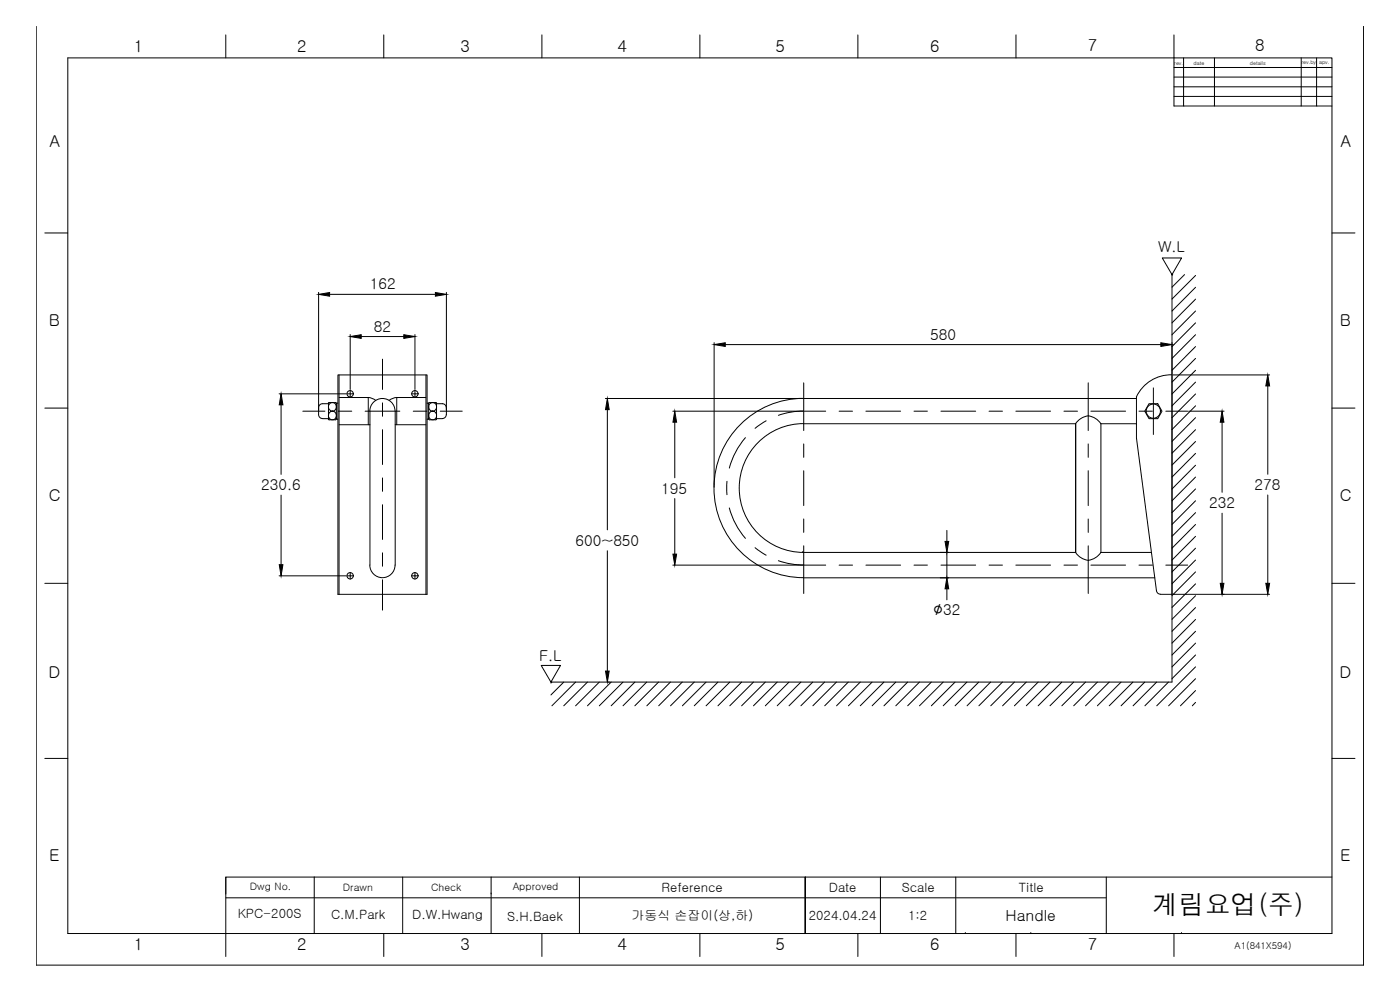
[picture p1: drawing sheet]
<svg xmlns="http://www.w3.org/2000/svg" width="420mm" height="297mm" viewBox="0 0 420 297" stroke-linecap="round" stroke-linejoin="round" font-family="sans-serif">
<!-- layer: FORM -->
<g fill="none" stroke="#000" stroke-width=".3">
<path d="M10.9 7.9v281.7h398.3v-281.7M20.3 17.4h379.4v262.7h-379.4zM67.8 10.5v6.9M115.2 10.5v6.9M162.6 10.5v6.9M210 10.5v6.9M257.5 10.5v6.9M304.9 10.5v6.9M352.3 10.5v21.3h47.4M355.2 17.4v14.4M364.5 17.4v14.4M390.5 17.4v14.4"/>
<path d="M395.1 17.4v14.4M352.3 20.2h47.4M352.3 23.1h47.4M352.3 26h47.4M352.3 28.9h47.4M13.4 69.9h6.9M399.7 69.9h6.9M13.4 122.4h6.9M399.7 122.4h6.9M13.4 175h6.9M399.7 175h6.9M13.4 227.6h6.9"/>
<path d="M399.7 227.6h6.9M67.8 263.2v5M67.8 269.4h264.2M94.3 263.2h-26.5v23.8M94.3 263.2h305.4M94.3 263.2v16.9M120.8 263.2v16.9M147.4 263.2v16.9M173.9 263.2v16.9M241.7 263.2v16.9v-16.9M241.7 263.2v16.9M264.2 263.2v16.9"/>
<path d="M286.8 263.2v16.9M332 263.2v16.9M115.2 280.1v6.9M162.6 280.1v6.9M210 280.1v6.9M257.5 280.1v6.9M289.7 280.1h.1M304.9 280.1v6.9M309.4 280.1h.1M352.3 280.1v6.9M354.6 280.1h.1"/>
</g>
<!-- layer: TEXT -->
<path d="M147.4 268.2h.1" fill="none" stroke="#000" stroke-width=".3"/>
<!-- layer: 0 -->
<g fill="none" stroke="#000" stroke-width=".3">
<path d="M101.4 112.5h26.8v65.8h-26.8zM101.8 112.5v65.8M101.8 119.3h8.7v8.1M110.5 119.2l1 .2 1.3 .7M119 119.2l-.9 .2-1.3 .7M127.8 112.5v65.8M127.8 119.3h-8.7v8.1M241.2 119.5a26.9 26.9 0 0 0-26.9 26.9 26.9 26.9 0 0 0 26.9 26.9M241.2 119.6h99.9M341 119.1a11.5 11.5 0 0 1 10.7-6.6v65.8h-3.4M341.1 119.1v12.3l6 45.9 .5 .8 .6 .2M98.5 125.7l.3 .3"/>
<path d="M98.6 121.1l-2.2 .1-.6 .4-.2 .7v2.1l.2 .7 .6 .4 2.2 .1M98.6 121v4.7M98.8 120.7l-.3 .3M98.8 120.8h1.9M99 121a1.38 1.38 0 0 0-.3 1.7 1.38 1.38 0 0 0 1.5 .8 1.29 1.29 0 0 1 .4 2.1 1.29 1.29 0 0 1-2.1-.5 1.29 1.29 0 0 1 1.3-1.7 1.26 1.26 0 0 0 1.1-1.7 1.26 1.26 0 0 0-1.9-.7zM100.7 120.7l.2 .3M100.9 125.7l-.2 .3h-1.9M100.9 125.5l.2 .2M101 121v4.7M101.2 125.8h.2M101.4 121l-.5 .2M101.8 127.4h9.2"/>
<path d="M111 123.4a3.8 3.8 0 0 1 3.8-3.8 3.8 3.8 0 0 1 3.8 3.8M111 123.4v46.2M118.6 123.4v46.2M118.6 127.4h9.2M128.2 125.8h.2M128.2 121h.2M128.4 121l.2 .2M128.6 121v4.7l.3 .3 2-.1 .1-4.9M128.6 125.5l-.2 .2M128.9 120.7l-.3 .3M128.9 120.8h1.9M128.9 121.2a1.42 1.42 0 0 0 0 1.6 1.42 1.42 0 0 0 1.4 .7 1.29 1.29 0 0 1 .5 2.1 1.29 1.29 0 0 1-2.2-.4 1.29 1.29 0 0 1 1.2-1.8 1.26 1.26 0 0 0 1.2-1.8 1.26 1.26 0 0 0-2.1-.4z"/>
<path d="M130.8 120.7l.2 .3M131 121.1l2.1 .1 .6 .4 .2 .7M133.9 124.4l-.2 .7-.6 .4-2.1 .1M134 122.3v2.1M241.2 127.1a19.3 19.3 0 0 0-19.3 19.3 19.3 19.3 0 0 0 19.3 19.3M241.2 127.1h81.6v38.6h-81.9M322.8 127.1a4.2 4.2 0 0 1 3.8-2.3 4.2 4.2 0 0 1 3.8 2.3M341.1 127.1h-10.7v38.6h15.2M344.8 121.1h2.7l1.2 2.3-1.2 2.2h-2.7l-1.2-2.2zM111 169.5a3.8 3.8 0 0 0 3.8 3.8 3.8 3.8 0 0 0 3.8-3.8M240.9 165.7h.1M241.2 173.4h105.4"/>
<path d="M322.8 165.7a4.2 4.2 0 0 0 3.8 2.4 4.2 4.2 0 0 0 3.8-2.4M165.3 204.7h186.4"/>
<circle cx="105.1" cy="118.1" r=".95"/>
<circle cx="124.5" cy="118.1" r=".95"/>
<circle cx="346.1" cy="123.4" r="2.14"/>
<circle cx="105.1" cy="172.8" r=".95"/>
<circle cx="124.5" cy="172.8" r=".95"/>
</g>
<!-- layer: center -->
<g fill="none" stroke="#000" stroke-width=".3">
<path d="M104.1 118.2h.8M105 118.2h.2M105.1 117.2v.8M105.1 118.1v.2M105.1 118.3v.9M105.3 118.2h.8M114.8 107.8v9.1M123.5 118.2h.8M124.4 118.2h.2M124.5 117.2v.8M124.5 118.1v.2M124.5 118.3v.9"/>
<path d="M124.7 118.2h.8M241.2 114.9v14.3M326.6 114.9v14.3M346.1 116.4v14M90.9 123.4h6.6M101.5 123.4h4.1M109.6 123.4h10.4M114.8 120.9v4M114.8 128.9v10.5M124 123.4h4M132.1 123.4h6.6M223.7 131.3a23.1 23.1 0 0 0-4.8 9.2"/>
<path d="M229.9 126.3l-3.3 2.2M241.2 133.2v4M247.8 123.4l-6.6-.1a23.1 23.1 0 0 0-7.6 1.3M251.8 123.4h4M259.9 123.4h10.4M274.3 123.4h4M282.4 123.4h10.4M296.8 123.4h4M304.9 123.4h10.4M319.3 123.4h4.1M326.6 133.2v4M327.4 123.4h10.4"/>
<path d="M341.8 123.4h4M349.9 123.4h6.5M114.8 143.4v4M114.8 151.4v10.5M218.2 144.4v4M218.9 152.4a23.1 23.1 0 0 0 4.8 9.1M241.2 141.2v10.5M241.2 155.7v4M326.6 141.2v10.5M326.6 155.7v4M104.1 172.8h.8M105 172.8h.2"/>
<path d="M105.1 171.8v.8M105.1 172.6v.3M105.1 172.9v.9M105.3 172.8h.8M114.8 165.9v4M114.8 174v9.1M123.5 172.8h.8M124.4 172.8h.2M124.5 171.8v.8M124.5 172.6v.3M124.5 172.9v.9M124.7 172.8h.8"/>
<path d="M226.6 164.3l3.3 2.3M233.6 168.2a23.1 23.1 0 0 0 7.6 1.3M241.2 169.6h6.6M241.2 163.8v14.3M251.8 169.6h4M259.9 169.6h10.4M274.3 169.6h4M282.4 169.6h10.4M296.8 169.6h4M304.9 169.6h10.4M319.3 169.6h4.1M326.6 163.8v14.3"/>
<path d="M327.4 169.6h10.4M341.8 169.6h4M349.9 169.6h6.5"/>
</g>
<!-- layer: HATCH -->
<g fill="none" stroke="#000" stroke-width=".3">
<path d="M351.9 82.4l-.2 .2M355.5 82.4l-3.8 3.8M358.8 82.6l-7.1 7.1M358.8 86.2l-7.1 7.1M358.8 89.8l-7.1 7.1M358.8 93.3l-7.1 7.1M358.8 96.9l-7.1 7.1M358.8 100.4l-7.1 7.1M358.8 104l-7.1 7.1M358.8 107.5l-7.1 7.2M358.8 111.1l-7.1 7.1M358.8 114.7l-7.1 7.1"/>
<path d="M358.8 118.2l-7.1 7.1M358.8 121.8l-7.1 7.1M358.8 125.3l-7.1 7.1M358.8 128.9l-7.1 7.1M358.8 132.5l-7.1 7M358.8 136l-7.1 7.1M358.8 139.6l-7.1 7.1M358.8 143.1l-7.1 7.2M358.8 146.7l-7.1 7.1M358.8 150.3l-7.1 7.1M358.8 153.8l-7.1 7.1M358.8 157.4l-7.1 7.1"/>
<path d="M358.8 160.9l-7.1 7.1M358.8 164.5l-7.1 7.1M358.8 168l-7.1 7.1M358.8 171.6l-7.1 7.1M358.8 175.2l-7.1 7.1M358.8 178.7l-7.1 7.1M358.8 182.3l-7.1 7.1M358.8 185.9l-7.1 7.1M358.8 189.4l-7.1 7.1M358.8 193l-7.1 7.1M358.8 196.5l-7.1 7.1M165.6 204.7l-.3 .2"/>
<path d="M169.2 204.7l-3.9 3.8M172.7 204.7l-7.1 7.1M176.3 204.7l-7.1 7.1M179.9 204.7l-7.2 7.1M183.4 204.7l-7.1 7.1M187 204.7l-7.1 7.1M190.5 204.7l-7.1 7.1M194.1 204.7l-7.1 7.1M197.6 204.7l-7.1 7.1M201.2 204.7l-7.1 7.1M204.8 204.7l-7.1 7.1M208.4 204.7l-7.2 7.1"/>
<path d="M211.9 204.7l-7.1 7.1M215.5 204.7l-7.1 7.1M219 204.7l-7.1 7.1M222.6 204.7l-7.1 7.1M226.1 204.7l-7.1 7.1M229.7 204.7l-7.1 7.1M233.2 204.7l-7.1 7.1M236.8 204.7l-7.1 7.1M240.4 204.7l-7.2 7.1M243.9 204.7l-7.1 7.1M247.5 204.7l-7.1 7.1M251 204.7l-7 7.1"/>
<path d="M254.6 204.7l-7.1 7.1M258.2 204.7l-7.1 7.1M261.7 204.7l-7.1 7.1M265.3 204.7l-7.1 7.1M268.8 204.7l-7.1 7.1M272.4 204.7l-7.1 7.1M276 204.7l-7.2 7.1M279.5 204.7l-7.1 7.1M283.1 204.7l-7.1 7.1M286.6 204.7l-7.1 7.1M290.2 204.7l-7.1 7.1M293.7 204.7l-7.1 7.1"/>
<path d="M297.3 204.7l-7.1 7.1M300.8 204.7l-7 7.1M304.4 204.7l-7.1 7.1M308 204.7l-7.1 7.1M311.6 204.7l-7.2 7.1M315.1 204.7l-7.1 7.1M318.7 204.7l-7.1 7.1M322.2 204.7l-7.1 7.1M325.8 204.7l-7.1 7.1M329.3 204.7l-7.1 7.1M332.9 204.7l-7.1 7.1M336.5 204.7l-7.2 7.1"/>
<path d="M340 204.7l-7.1 7.1M343.6 204.7l-7.1 7.1M347.1 204.7l-7.1 7.1M350.7 204.7l-7.1 7.1M358.8 200.1l-11.6 11.7M358.8 203.6l-8.1 8.2M358.8 207.2l-4.5 4.6M358.8 210.7l-1 1.1"/>
</g>
<!-- layer: W.L -->
<path d="M351.7 82.4l-2.9-5h5.8l-2.9 5v122.3M162.4 199.7h5.8l-2.9 5z" fill="none" stroke="#000" stroke-width=".3"/>
<!-- layer: DIM -->
<g fill="none" stroke="#000" stroke-width=".3">
<path d="M95.6 87.7v35.4M98.9 88.3h31.8M134 87.7v35.4M83.8 118.2h20M105.1 100.4v16.5M108.4 101h12.8M124.5 100.4v16.5M181.7 119.6h59.2M214.3 102.8v43.3M217.7 103.4h130.7M351.7 102.8v9.4M352 112.5h29"/>
<path d="M380.5 115.8v26.5M84.4 121.5v20.8M182.3 122.9v36.1M201.9 123.4h39M202.5 126.7v16.7M356.7 123.4h10.7M366.8 126.7v21M84.4 148.6v20.8M202.5 149.6v16.7M284.2 159.1v3.3M366.8 154v21M380.5 148.5v26.5"/>
<path d="M83.8 172.8h20M182.3 165.2v36.2M201.9 169.6h39M282.2 165.7h2.6M282.2 173.4h2.6M284.2 165.7v7.7M284.2 176.7v3.3M352 178.3h29M182.6 204.7h.3"/>
</g>
<g fill="#000" stroke="#000" stroke-width=".3">
<path d="M95.6 88.3l3.3-.5v1.1zM130.7 87.8l3.3 .5-3.3 .6zM105.1 101l3.3-.6v1.1zM121.2 100.4l3.3 .6-3.3 .5zM214.3 103.4l3.4-.6v1.1zM348.4 102.8l3.3 .6-3.3 .5zM380.5 112.5l.5 3.3h-1.1zM84.4 118.2l.5 3.3h-1.1zM182.3 119.6l.5 3.3h-1.1zM202.5 123.4l.6 3.3h-1.1zM366.8 123.4l.5 3.3h-1.1zM83.8 169.4h1.1l-.5 3.4z"/>
<path d="M202 166.3h1.1l-.6 3.3zM283.6 162.4h1.1l-.5 3.3zM284.2 173.4l.5 3.3h-1.1zM366.2 175h1.1l-.5 3.3zM379.9 175h1.1l-.5 3.3zM181.7 201.4h1.1l-.5 3.3z"/>
</g>
<text font-size="7.9" x="345.8" y="274.2">계림요업(주)</text>
<text font-size="5.1" x="280" y="184.4">∅</text>
<g font-size="4.9">
<text x="40.2" y="15.6">1</text>
<text x="89.2" y="15.7">2</text>
<text x="138.2" y="15.6">3</text>
<text x="185.3" y="15.6">4</text>
<text x="232.7" y="15.6">5</text>
<text x="279.2" y="15.6">6</text>
<text x="326.5" y="15.4">7</text>
<text x="376.7" y="15.4">8</text>
<text x="14.8" y="44.3">A</text>
<text x="402.3" y="44.3">A</text>
<text x="14.6" y="97.8">B</text>
<text x="402.1" y="97.8">B</text>
<text x="14.6" y="150.2">C</text>
<text x="402.1" y="150.2">C</text>
<text x="14.5" y="203.5">D</text>
<text x="402" y="203.5">D</text>
<text x="14.7" y="258.5">E</text>
<text x="402.2" y="258.5">E</text>
<text x="40.2" y="285.1">1</text>
<text x="89.2" y="285.2">2</text>
<text x="138.2" y="285.1">3</text>
<text x="185.3" y="285.1">4</text>
<text x="232.7" y="285.1">5</text>
<text x="279.2" y="285.1">6</text>
<text x="326.5" y="284.9">7</text>
</g>
<text font-size="4.6" x="301.8" y="276.4">Handle</text>
<g font-size="4.5">
<text x="347.5" y="75.6">W.L</text>
<text x="111" y="86.8">162</text>
<text x="112.2" y="99.5">82</text>
<text x="279.1" y="101.9">580</text>
<text x="78.4" y="147.1">230.6</text>
<text x="198.4" y="148.1">195</text>
<text x="376.5" y="147">278</text>
<text x="362.9" y="152.5">232</text>
<text x="172.7" y="163.7">600~850</text>
<text x="283" y="184.4">32</text>
<text x="161.8" y="198.5">F.L</text>
</g>
<text font-size="3.9" x="189.6" y="276.1">가동식 손잡이(상,하)</text>
<g font-size="3.8">
<text x="198.6" y="267.6">Reference</text>
<text x="248.7" y="267.6">Date</text>
<text x="270.6" y="267.6">Scale</text>
<text x="305.8" y="267.6">Title</text>
<text x="71.4" y="275.6">KPC-200S</text>
<text x="99.3" y="275.7">C.M.Park</text>
<text x="123.7" y="275.8">D.W.Hwang</text>
<text x="152.2" y="276.4">S.H.Baek</text>
<text x="242.8" y="276.1">2024.04.24</text>
<text x="272.5" y="276.1">1:2</text>
</g>
<g font-size="3.1">
<text x="75" y="267.2">Dwg No.</text>
<text x="102.9" y="267.3">Drawn</text>
<text x="129.4" y="267.3">Check</text>
<text x="153.9" y="267.2">Approved</text>
</g>
<text font-size="2.8" x="370.5" y="284.7">A1(841X594)</text>
<g font-size="1.6">
<text x="352.4" y="19.4">rev.</text>
<text x="358.2" y="19.4">date</text>
<text x="375.1" y="19.4">details</text>
<text x="390.6" y="19.3">rev.by</text>
<text x="395.9" y="19.3">apv.</text>
</g>
</svg>
